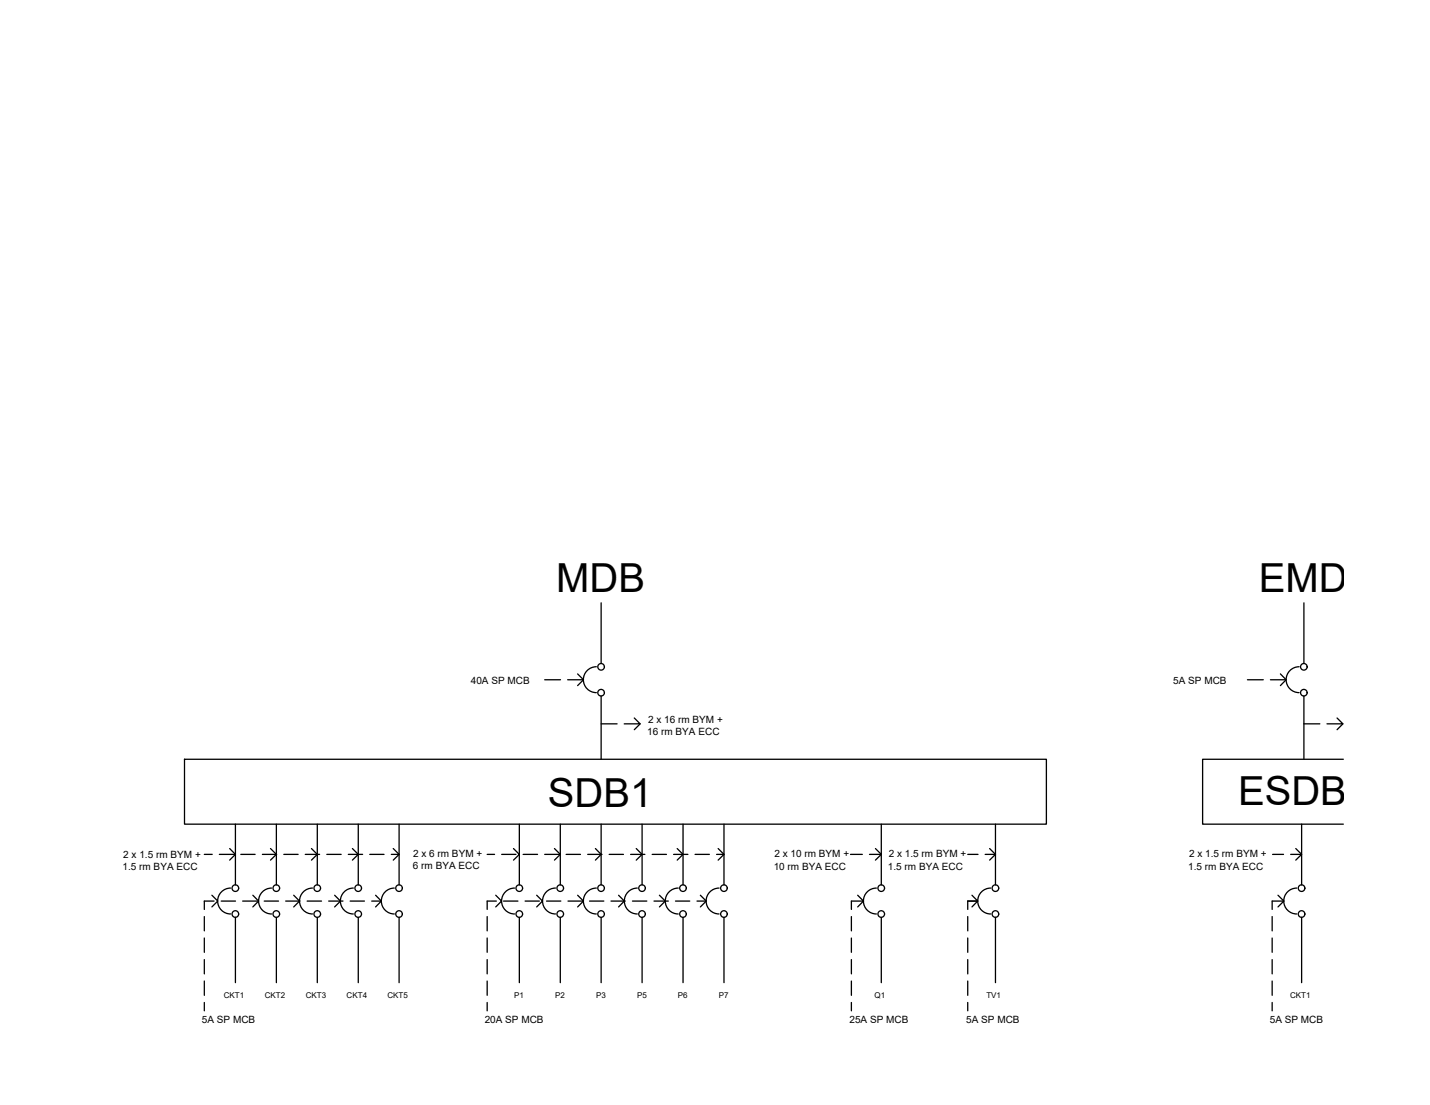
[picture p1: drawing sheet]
<svg xmlns="http://www.w3.org/2000/svg" width="279mm" height="216mm" viewBox="0 0 279 216" stroke-linecap="round" stroke-linejoin="round" font-family="sans-serif">
<!-- layer: 0 -->
<g fill="none" stroke="#000" stroke-width=".25">
<path d="M117.5 117.8v11.8M254.8 117.8v11.8M106.4 132.8h3.1M110.9 132.8h3.1M112.9 131.7l1.1 1.1-1.1 1.2M116.5 130.3a2.53 2.53 0 0 0-2.5 2.5 2.53 2.53 0 0 0 2.5 2.5M117.5 136v12.4M243.7 132.8h3.1M248.2 132.8h3.1M250.2 131.7l1.1 1.1-1.1 1.2M253.8 130.3a2.53 2.53 0 0 0-2.5 2.5 2.53 2.53 0 0 0 2.5 2.5M254.8 136v12.4"/>
<path d="M36 148.4h168.4v12.6h-168.4zM117.5 141.4h3.1M123.9 140.3l1.2 1.1h-3.1M125.1 141.4l-1.2 1.2M254.8 141.4h3.1M261.2 140.3l1.2 1.1h-3.1M262.4 141.4l-1.2 1.2M262.5 148.4h-27.5v12.6h27.5M39.9 166.9h1.6M39.9 179.1v2.8M41.4 174.9l1.1 1.2-1.1 1.1M41.8 176.1h-1.9v1.6"/>
<path d="M42.9 166.9h2.8M43.2 176.1h2.8M44.9 165.8l1.1 1.1-1.1 1.2M45.1 173.5a2.53 2.53 0 0 0-2.6 2.5 2.53 2.53 0 0 0 2.6 2.6M46 161v11.9M46 179.2v12.8M47.1 166.9h2.7M47.4 176.1h2.8M49.4 174.9l1.1 1.2-1.1 1.1M51.3 166.9h2.8M51.6 176.1h2.8M52.9 165.8l1.1 1.1-1.1 1.2"/>
<path d="M53.1 173.5a2.53 2.53 0 0 0-2.6 2.5 2.53 2.53 0 0 0 2.6 2.6M54 161v11.9M54 179.2v12.8M55.5 166.9h2.8M55.8 176.1h2.8M57.4 174.9l1.1 1.2-1.1 1.1M59.6 166.9h2.8M60 176.1h2.8M60.9 165.8l1.1 1.1-1.1 1.2M61.1 173.5a2.53 2.53 0 0 0-2.6 2.5 2.53 2.53 0 0 0 2.6 2.6M62 161v11.9M62 179.2v12.8"/>
<path d="M63.9 166.9h2.8M64.2 176.1h2.8M65.4 174.9l1.1 1.2-1.1 1.1M68.1 166.9h2.7M68.4 176.1h2.8M68.9 165.8l1.1 1.1-1.1 1.2M69 173.5a2.53 2.53 0 0 0-2.5 2.5 2.53 2.53 0 0 0 2.5 2.6M70 161v11.9M70 179.2v12.8M72.2 166.9h2.8M72.6 176.1h1.9M73.4 174.9l1.1 1.2-1.1 1.1"/>
<path d="M76.5 166.9h1.5M76.8 165.8l1.2 1.1-1.2 1.2M77 173.5a2.53 2.53 0 0 0-2.5 2.5 2.53 2.53 0 0 0 2.5 2.6M78 161v11.9M78 179.2v12.8M95.2 166.9h1.4M95.2 179.1v2.8M96.9 174.9l1.1 1.2-1.1 1.1M97 176.1h-1.8v1.6M98 166.9h2.8M98.4 176.1h2.8M100.3 165.8l1.2 1.1-1.2 1.2"/>
<path d="M100.5 173.5a2.53 2.53 0 0 0-2.5 2.5 2.53 2.53 0 0 0 2.5 2.6M101.5 161v11.9M101.5 179.2v12.8M102.2 166.9h2.8M102.6 176.1h2.8M104.9 174.9l1.1 1.2-1.1 1.1M106.4 166.9h2.8M106.8 176.1h2.8M108.3 165.8l1.2 1.1-1.2 1.2M108.5 173.5a2.53 2.53 0 0 0-2.5 2.5 2.53 2.53 0 0 0 2.5 2.6M109.5 161v11.9M109.5 179.2v12.8"/>
<path d="M110.6 166.9h2.8M111 176.1h2.8M112.9 174.9l1.1 1.2-1.1 1.1M114.8 166.9h2.8M115.2 176.1h2.8M116.3 165.8l1.2 1.1-1.2 1.2M116.5 173.5a2.53 2.53 0 0 0-2.5 2.5 2.53 2.53 0 0 0 2.5 2.6M117.5 161v11.9M117.5 179.2v12.8M119 166.9h2.8M119.4 176.1h2.8M120.9 174.9l1.1 1.2-1.1 1.1"/>
<path d="M123.2 166.9h2.8M123.6 176.1h2.8M124.3 165.8l1.2 1.1-1.2 1.2M124.5 173.5a2.53 2.53 0 0 0-2.5 2.5 2.53 2.53 0 0 0 2.5 2.6M125.5 161v11.9M125.5 179.2v12.8M127.4 166.9h2.8M127.8 176.1h2.8M128.8 174.9l1.2 1.2-1.2 1.1M131.6 166.9h2.8M132 176.1h2.8M132.3 165.8l1.2 1.1-1.2 1.2"/>
<path d="M132.5 173.5a2.53 2.53 0 0 0-2.5 2.5 2.53 2.53 0 0 0 2.5 2.6M133.5 161v11.9M133.5 179.2v12.8M135.8 166.9h2.8M136.2 176.1h1.8M136.8 174.9l1.2 1.2-1.2 1.1M140 166.9h1.5M140.3 165.8l1.2 1.1-1.2 1.2M140.5 173.5a2.53 2.53 0 0 0-2.5 2.5 2.53 2.53 0 0 0 2.5 2.6M141.5 161v11.9M141.5 179.2v12.8M166.2 166.9h2.3"/>
<path d="M166.3 179.1v2.8M167.6 174.9l1.1 1.2-1.1 1.1M168.7 176.1h-2.4v1.6M169.9 166.9h2.3M171 165.8l1.2 1.1-1.2 1.2M171.2 173.5a2.53 2.53 0 0 0-2.5 2.5 2.53 2.53 0 0 0 2.5 2.6M172.2 161v11.9M172.2 179.2v12.8M189.1 166.9h2M189.1 179.1v2.8M189.9 174.9l1.1 1.2-1.1 1.1M191 176.1h-1.9v1.6"/>
<path d="M192.5 166.9h2M193.4 165.8l1.1 1.1-1.1 1.2M193.6 173.5a2.53 2.53 0 0 0-2.6 2.5 2.53 2.53 0 0 0 2.6 2.6M194.5 161v11.9M194.5 179.2v12.8M248.6 179.1v2.8M248.6 166.9h2.2M249.7 174.9l1.1 1.2-1.1 1.1M250.8 176.1h-2.2v1.6M252.2 166.9h2.1M253.2 165.8l1.1 1.1-1.1 1.2M253.4 173.5a2.53 2.53 0 0 0-2.6 2.5 2.53 2.53 0 0 0 2.6 2.6"/>
<path d="M254.3 161v11.9M254.3 179.2v12.8M39.9 183.3v2.8M39.9 187.5v2.8M39.9 191.7v2.8M39.9 195.9v1.6M95.2 183.3v2.8M95.2 187.5v2.8M95.2 191.7v2.8M95.2 195.9v1.6M166.3 183.3v2.8M166.3 187.5v2.8"/>
<path d="M166.3 191.7v2.8M166.3 195.9v1.6M189.1 183.3v2.8M189.1 187.5v2.8M189.1 191.7v2.8M189.1 195.9v1.6M248.6 183.3v2.8M248.6 187.5v2.8M248.6 191.7v2.8M248.6 195.9v1.6"/>
<circle cx="117.4" cy="130.3" r=".65"/>
<circle cx="117.4" cy="135.3" r=".65"/>
<circle cx="254.8" cy="130.3" r=".65"/>
<circle cx="254.8" cy="135.3" r=".65"/>
<circle cx="46" cy="178.6" r=".65"/>
<circle cx="46" cy="173.5" r=".65"/>
<circle cx="54" cy="173.5" r=".65"/>
<circle cx="54" cy="178.6" r=".65"/>
<circle cx="62" cy="173.5" r=".65"/>
<circle cx="62" cy="178.6" r=".65"/>
<circle cx="70" cy="173.5" r=".65"/>
<circle cx="70" cy="178.6" r=".65"/>
<circle cx="78" cy="178.6" r=".65"/>
<circle cx="78" cy="173.5" r=".65"/>
<circle cx="101.5" cy="178.6" r=".65"/>
<circle cx="101.5" cy="173.5" r=".65"/>
<circle cx="109.5" cy="178.6" r=".65"/>
<circle cx="109.5" cy="173.5" r=".65"/>
<circle cx="117.4" cy="178.6" r=".65"/>
<circle cx="117.4" cy="173.5" r=".65"/>
<circle cx="125.4" cy="178.6" r=".65"/>
<circle cx="125.4" cy="173.5" r=".65"/>
<circle cx="133.4" cy="173.5" r=".65"/>
<circle cx="133.4" cy="178.6" r=".65"/>
<circle cx="141.4" cy="178.6" r=".65"/>
<circle cx="141.4" cy="173.5" r=".65"/>
<circle cx="172.2" cy="173.5" r=".65"/>
<circle cx="172.2" cy="178.6" r=".65"/>
<circle cx="194.5" cy="173.5" r=".65"/>
<circle cx="194.5" cy="178.6" r=".65"/>
<circle cx="254.3" cy="173.5" r=".65"/>
<circle cx="254.3" cy="178.6" r=".65"/>
</g>
<g font-size="7.8">
<text x="108.7" y="115.7">MDB</text>
<text x="246" y="115.7">EMDB</text>
<text x="107.1" y="157.7">SDB1</text>
<text x="241.9" y="157.2">ESDB1</text>
</g>
<g font-size="2">
<text x="92" y="133.6">40A SP MCB</text>
<text x="229.2" y="133.6">5A SP MCB</text>
<text x="126.5" y="143.6">16 rm BYA ECC</text>
<text x="126.6" y="141.3">2 x 16 rm BYM +</text>
<text x="24.1" y="167.7">2 x 1.5 rm BYM +</text>
<text x="80.7" y="167.5">2 x 6 rm BYM +</text>
<text x="151.3" y="167.5">2 x 10 rm BYM +</text>
<text x="173.7" y="167.5">2 x 1.5 rm BYM +</text>
<text x="232.3" y="167.5">2 x 1.5 rm BYM +</text>
<text x="23.9" y="170">1.5 rm BYA ECC</text>
<text x="80.7" y="169.8">6 rm BYA ECC</text>
<text x="151.2" y="169.9">10 rm BYA ECC</text>
<text x="173.5" y="169.9">1.5 rm BYA ECC</text>
<text x="232.2" y="169.9">1.5 rm BYA ECC</text>
<text x="39.5" y="199.9">5A SP MCB</text>
<text x="94.7" y="199.9">20A SP MCB</text>
<text x="166" y="199.9">25A SP MCB</text>
<text x="188.8" y="199.9">5A SP MCB</text>
<text x="248.1" y="199.9">5A SP MCB</text>
</g>
<g font-size="1.6">
<text x="43.7" y="195">CKT1</text>
<text x="51.7" y="195">CKT2</text>
<text x="59.7" y="195">CKT3</text>
<text x="67.7" y="195">CKT4</text>
<text x="75.7" y="195">CKT5</text>
<text x="100.5" y="195">P1</text>
<text x="108.5" y="195">P2</text>
<text x="116.5" y="195">P3</text>
<text x="124.5" y="195">P5</text>
<text x="132.4" y="195">P6</text>
<text x="140.4" y="195">P7</text>
<text x="170.9" y="195">Q1</text>
<text x="192.7" y="195">TV1</text>
<text x="252.1" y="195">CKT1</text>
</g>
</svg>
